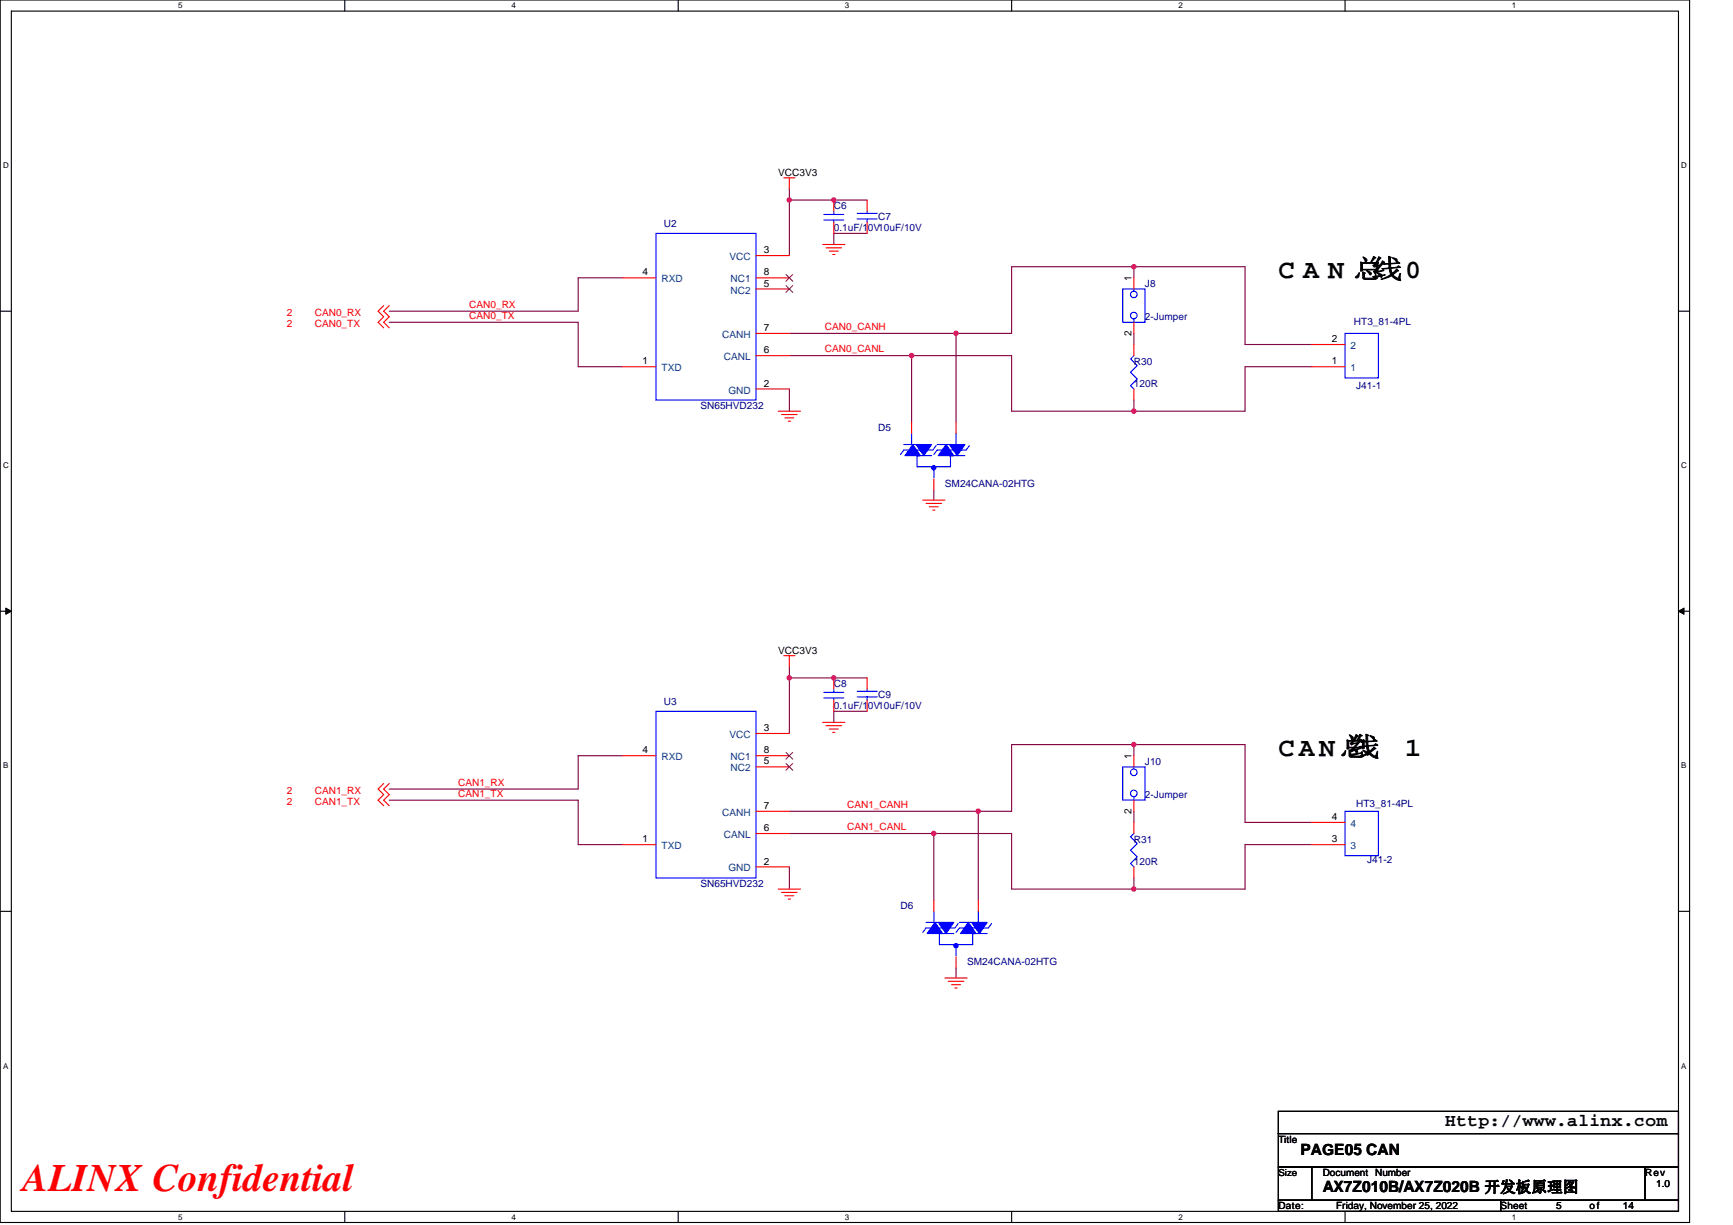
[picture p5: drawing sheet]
<svg xmlns="http://www.w3.org/2000/svg" width="297mm" height="210mm" viewBox="0 0 297 210" stroke-linecap="round" stroke-linejoin="round" font-family="sans-serif">
<path d="M0 0h289.6v209.5h-289.6zM1.9 1.9h285.8v205.7h-285.8z" fill="none" stroke="#000" stroke-width=".19"/>
<g fill="#fff">
<path d="M30.5 .2h.8v1.5h-.8z"/>
<path d="M30.5 207.8h.8v1.6h-.8z"/>
</g>
<path d="M59.1 0v1.9M59.1 207.6v1.9" fill="none" stroke="#000" stroke-width=".19"/>
<g fill="#fff">
<path d="M87.7 .2h.7v1.5h-.7z"/>
<path d="M87.7 207.8h.7v1.6h-.7z"/>
</g>
<path d="M116.2 0v1.9M116.2 207.6v1.9" fill="none" stroke="#000" stroke-width=".19"/>
<g fill="#fff">
<path d="M144.8 .2h.8v1.5h-.8z"/>
<path d="M144.8 207.8h.8v1.6h-.8z"/>
</g>
<path d="M173.4 0v1.9M173.4 207.6v1.9" fill="none" stroke="#000" stroke-width=".19"/>
<g fill="#fff">
<path d="M202 .2h.7v1.5h-.7z"/>
<path d="M202 207.8h.7v1.6h-.7z"/>
</g>
<path d="M230.5 0v1.9M230.5 207.6v1.9" fill="none" stroke="#000" stroke-width=".19"/>
<g fill="#fff">
<path d="M259.1 .2h.8v1.5h-.8z"/>
<path d="M259.1 207.8h.8v1.6h-.8z"/>
<path d="M.5 27.6h1v1.5h-1z"/>
<path d="M288.2 27.6h1v1.5h-1z"/>
<path d="M.5 79.1h1v1.5h-1z"/>
<path d="M288.2 79.1h1v1.5h-1z"/>
</g>
<path d="M0 53.3h1.9M287.7 53.3h1.9" fill="none" stroke="#000" stroke-width=".19"/>
<g fill="#fff">
<path d="M.5 130.5h.9v1.5h-.9z"/>
<path d="M288.2 130.5h.9v1.5h-.9z"/>
</g>
<path d="M0 104.8h1.9M287.7 104.8h1.9" fill="none" stroke="#000" stroke-width=".19"/>
<path d="M1 104.2l.9 .6-.9 .5zM287.7 104.8l.9-.6v1.1z" fill="#000" stroke="#000" stroke-width=".17"/>
<g fill="#fff">
<path d="M.5 181.9h.9v1.6h-.9z"/>
<path d="M288.2 181.9h.9v1.6h-.9z"/>
</g>
<path d="M0 156.2h1.9M287.7 156.2h1.9M219.1 190.5h68.6v3.8h-68.6zM219.1 194.3h68.6v5.7h-68.6zM219.1 200h5.7v5.7h-5.7zM219.1 205.7h38.1v1.9h-38.1zM224.8 200h57.2v5.7h-57.2zM257.2 205.7h30.5v1.9h-30.5zM282 200h5.7v5.7h-5.7z" fill="none" stroke="#000" stroke-width=".19"/>
<g fill="none" stroke="#800040" stroke-width=".19">
<path d="M135.3 32.4v1.9M135.3 34.3v9.5M135.3 34.3h13.3M66.7 55.2h32.4v7.7h7.6M106.7 47.6h-7.6v5.7h-32.4M135.3 57.1h28.6v15.3M148.6 40h-5.7v1.9M163.9 57.1h9.5M173.4 45.7v11.4M173.4 45.7h20.9M194.3 57.1v2M194.3 45.7v1.9"/>
<path d="M194.3 45.7h19.1v13.4h11.4M135.3 61h20.9v11.4M135.3 66.7v3.8M156.2 61h17.2M173.4 61v9.5M173.4 70.5h20.9M224.8 62.9h-11.4v7.6h-19.1v-1.9M160.1 84v1.7M135.3 114.3v1.9M135.3 116.2v9.5M135.3 116.2h13.3M66.7 137.2h32.4v7.6h7.6"/>
<path d="M106.7 129.5h-7.6v5.8h-32.4M135.3 139.1h32.4M148.6 121.9h-5.7v1.9M167.7 139.1v15.2M167.7 139.1h5.7M173.4 127.6v11.5M173.4 127.6h20.9M194.3 139.1v1.9M194.3 127.6v1.9M194.3 127.6h19.1v13.4h11.4M135.3 142.9h24.8M135.3 148.6v3.8"/>
<path d="M160.1 142.9v11.4M160.1 142.9h13.3M173.4 142.9v9.5M173.4 152.4h20.9M224.8 144.8h-11.4v7.6h-19.1v-1.9M163.9 165.9v1.7"/>
</g>
<g fill="#f0f" stroke="#f0f" stroke-width=".19">
<circle cx="163.9" cy="57.1" r=".38"/>
<circle cx="156.2" cy="60.9" r=".38"/>
<circle cx="135.3" cy="34.3" r=".38"/>
<circle cx="142.9" cy="34.3" r=".38"/>
<circle cx="194.3" cy="45.7" r=".38"/>
<circle cx="194.3" cy="70.5" r=".38"/>
<circle cx="167.7" cy="139.1" r=".38"/>
<circle cx="160" cy="142.9" r=".38"/>
<circle cx="135.3" cy="116.2" r=".38"/>
<circle cx="142.9" cy="116.2" r=".38"/>
<circle cx="194.3" cy="127.6" r=".38"/>
<circle cx="194.3" cy="152.4" r=".38"/>
</g>
<g fill="none" stroke="#f00" stroke-width=".19">
<path d="M134.3 30.5h1.9M135.3 30.5v1.9M142.9 38.1v1.9M142.9 34.3v1.9M148.6 34.3v1.9M148.6 38.1v1.9M65.8 52.4l-1 .9 1 1-1 .9 1 1M66.7 52.4l-.9 .9 .9 1-.9 .9 .9 1M106.7 47.6h5.7M129.6 43.8h5.7M129.6 49.5h5.7M129.6 57.1h5.7"/>
<path d="M129.6 47.6h5.7M141 41.9h3.8M141.6 42.5h2.6M142.2 43.1h1.5M142.7 43.6h.4M194.3 55.2v2M194.3 47.6v1.9M194.3 59.1v1.9M224.8 59.1h5.7M106.7 62.9h5.7M129.6 66.7h5.7M129.6 61h5.7"/>
<path d="M133.4 70.5h3.8M134 71.1h2.6M134.5 71.6h1.6M135.1 72.2h.4M156.2 72.4v1.9M163.9 72.4v1.9M194.3 66.7v1.9M224.8 62.9h5.7M158.2 85.7h3.8M158.7 86.3h2.7M159.3 86.9h1.5M159.9 87.4h.3"/>
<path d="M160.1 82.1v1.9M134.3 112.4h1.9M135.3 112.4v1.9M142.9 116.2v1.9M148.6 116.2v1.9M65.8 134.3l-1 1 1 .9-1 1 1 .9M66.7 134.3l-.9 1 .9 .9-.9 1 .9 .9M106.7 129.5h5.7M129.6 125.7h5.7M129.6 131.4h5.7M129.6 139.1h5.7M129.6 129.5h5.7"/>
<path d="M141 123.8h3.8M141.6 124.4h2.6M142.2 125h1.5M142.7 125.5h.4M142.9 120v1.9M148.6 120v1.9M194.3 137.2v1.9M194.3 129.5v1.9M106.7 144.8h5.7M129.6 148.6h5.7M129.6 142.9h5.7M133.4 152.4h3.8"/>
<path d="M134 153h2.6M134.5 153.5h1.6M135.1 154.1h.4M160.1 154.3v1.9M167.7 154.3v1.9M194.3 141v1.9M194.3 148.6v1.9M224.8 144.8h5.7M224.8 141h5.7M162 167.6h3.8M162.5 168.2h2.7M163.1 168.8h1.5"/>
<path d="M163.7 169.4h.4M163.9 164v1.9"/>
</g>
<g fill="none" stroke="#00f" stroke-width=".19">
<path d="M141.2 36.8h3.4M141.2 37.7h3.4M142.9 37.7v.4M142.9 36.2v.6M146.9 37.5h3.4M146.9 36.6h3.4M148.6 36.2v.4M148.6 37.5v.6M112.4 40h17.2v28.6h-17.2zM192.4 49.5h3.9v5.7h-3.9zM194.3 49.5v.4M194.3 54.7v.5"/>
<path d="M194.6 50.9a.56 .56 0 0 0-.1-.9 .56 .56 0 0 0-.8 .5 .56 .56 0 0 0 .9 .5M194.6 54.5a.56 .56 0 0 0-.1-.9 .56 .56 0 0 0-.8 .5 .56 .56 0 0 0 .9 .5M230.5 57.1h5.8v7.7h-5.8zM154.9 76.2h2.7M156.2 74.3v1.9M157 78.1h2.7M157.2 78.1v1.9h5.7v-1.9M160.4 76.4l-.5 .8h-5l-.6 .7M160.6 76.2h2.7M162.7 78.1h2.7M163.9 74.3v1.9M166.2 76.4l-.6 .8h-5l-.5 .7"/>
<path d="M194.3 61l-.5 .5 1.1 1.2-1.1 1.1 1.1 1.2-1.1 1.1 .5 .6M160.1 80v1.9M141.2 118.7h3.4M141.2 119.6h3.4M142.9 119.6v.4M142.9 118.1v.6M146.9 119.4h3.4M146.9 118.5h3.4M148.6 118.1v.4M148.6 119.4v.6M112.4 121.9h17.2v28.6h-17.2zM192.4 131.4h3.9v5.8h-3.9z"/>
<path d="M194.3 131.4v.4M194.3 136.6v.6M194.6 132.8a.56 .56 0 0 0-.1-.9 .56 .56 0 0 0-.8 .5 .56 .56 0 0 0 .9 .5M194.6 136.5a.56 .56 0 0 0-.1-1 .56 .56 0 0 0-.8 .5 .56 .56 0 0 0 .9 .5M230.5 139.1h5.8v7.6h-5.8zM158.7 158.1h2.7M160.1 156.2v1.9M164.3 158.3l-.6 .8h-5l-.5 .7M164.4 158.1h2.7M167.7 156.2v1.9M170 158.3l-.6 .8h-5l-.5 .7M194.3 142.9l-.5 .5 1.1 1.2-1.1 1.1 1.1 1.2-1.1 1.1 .5 .6"/>
<path d="M160.8 160h2.7M161 160v1.9h5.7v-1.9M163.9 161.9v1.9M166.5 160h2.7"/>
</g>
<path d="M134.7 49l1.2 1.1M134.7 47.1l1.2 1.1M135.9 49l-1.2 1.1M135.9 47.1l-1.2 1.1M134.7 130.9l1.2 1.1M134.7 129l1.2 1.1M135.9 130.9l-1.2 1.1M135.9 129l-1.2 1.1" fill="none" stroke="#804000" stroke-width=".17"/>
<g fill="#00f" stroke="#00f" stroke-width=".19">
<path d="M166 158.1l1.3 1.9h-2.7z" fill-rule="evenodd"/>
<path d="M166.5 158.1h2.7l-1.3 1.9z" fill-rule="evenodd"/>
<path d="M160.8 158.1h2.7l-1.3 1.9z" fill-rule="evenodd"/>
<path d="M160.2 158.1l1.4 1.9h-2.7z" fill-rule="evenodd"/>
<path d="M162.2 76.2l1.3 1.9h-2.7z" fill-rule="evenodd"/>
<path d="M162.7 76.2h2.7l-1.3 1.9z" fill-rule="evenodd"/>
<path d="M157 76.2h2.7l-1.4 1.9z" fill-rule="evenodd"/>
<path d="M156.4 76.2l1.4 1.9h-2.7z" fill-rule="evenodd"/>
<circle cx="163.9" cy="162.1" r=".38"/>
<circle cx="160" cy="80.2" r=".38"/>
</g>
<text font-size="6.7" fill="#f00" x="3.8" y="204.1">ALINX Confidential</text>
<g font-size="4.6">
<text x="219.1" y="47.7">C A N 总</text>
<text x="235" y="47.7">线0</text>
<text x="219.1" y="129.6">CAN总</text>
<text x="231.1" y="129.6">线</text>
<text x="240.8" y="129.6">1</text>
</g>
<text font-size="3" x="247.7" y="193.1">Http://www.alinx.com</text>
<g font-size="2.7">
<text x="222.9" y="197.9">PAGE05 CAN</text>
<text x="226.7" y="204.4">AX7Z010B/AX7Z020B 开发板原理图</text>
</g>
<g font-size="1.7">
<text x="133.4" y="30.1">VCC3V3</text>
<text x="110.1" y="47.2">4</text>
<text x="130.9" y="43.4">3</text>
<text x="130.9" y="47.2">8</text>
<text x="130.9" y="49.1">5</text>
<text x="193.9" y="48.2" transform="rotate(-90 193.9 48.2)">1</text>
<text x="130.9" y="56.7">7</text>
<text x="193.9" y="57.5" transform="rotate(-90 193.9 57.5)">2</text>
<text x="228.3" y="58.7">2</text>
<text x="110.1" y="62.5">1</text>
<text x="130.9" y="60.6">6</text>
<text x="228.3" y="62.5">1</text>
<text x="130.9" y="66.3">2</text>
<text x="133.4" y="112">VCC3V3</text>
<text x="130.9" y="125.3">3</text>
<text x="110.1" y="129.1">4</text>
<text x="130.9" y="131">5</text>
<text x="130.9" y="129.1">8</text>
<text x="193.9" y="130.1" transform="rotate(-90 193.9 130.1)">1</text>
<text x="130.9" y="142.5">6</text>
<text x="130.9" y="138.7">7</text>
<text x="193.9" y="139.4" transform="rotate(-90 193.9 139.4)">2</text>
<text x="228.3" y="140.6">4</text>
<text x="110.1" y="144.4">1</text>
<text x="130.9" y="148.2">2</text>
<text x="228.3" y="144.4">3</text>
<text x="219.1" y="195.9">Title</text>
<text x="219.1" y="201.5">Size</text>
<text x="226.7" y="201.6">Document Number</text>
<text x="282" y="201.6">Rev</text>
<text x="283.9" y="203.5">1.0</text>
<text x="219.1" y="207.3">Date:</text>
<text x="229" y="207.3">Friday, November 25, 2022</text>
<text x="257.2" y="207.3">Sheet</text>
<text x="266.7" y="207.3">5</text>
<text x="272.5" y="207.3">of</text>
<text x="278.2" y="207.3">14</text>
</g>
<g font-size="1.7" fill="#000080">
<text x="142.9" y="35.8">C6</text>
<text x="113.8" y="38.9">U2</text>
<text x="142.9" y="39.6">0.1uF/10V10uF/10V</text>
<text x="150.5" y="37.7">C7</text>
<text x="196.3" y="49.2">J8</text>
<text x="196.3" y="54.9">2-Jumper</text>
<text x="232.1" y="55.6">HT3_81-4PL</text>
<text x="194.3" y="62.5">R30</text>
<text x="120.1" y="70.1">SN65HVD232</text>
<text x="194.3" y="66.3">120R</text>
<text x="232.4" y="66.7">J41-1</text>
<text x="150.5" y="73.9">D5</text>
<text x="162" y="83.5">SM24CANA-02HTG</text>
<text x="142.9" y="117.8">C8</text>
<text x="150.5" y="119.7">C9</text>
<text x="113.8" y="120.8">U3</text>
<text x="142.9" y="121.6">0.1uF/10V10uF/10V</text>
<text x="196.3" y="131.1">J10</text>
<text x="196.3" y="136.8">2-Jumper</text>
<text x="232.4" y="138.3">HT3_81-4PL</text>
<text x="194.3" y="144.4">R31</text>
<text x="194.3" y="148.2">120R</text>
<text x="234.4" y="147.8">J41-2</text>
<text x="120.1" y="152">SN65HVD232</text>
<text x="154.3" y="155.9">D6</text>
<text x="165.8" y="165.4">SM24CANA-02HTG</text>
</g>
<g font-size="1.7" fill="#004080">
<text x="125" y="44.6">VCC</text>
<text x="113.4" y="48.4">RXD</text>
<text x="125.2" y="50.3">NC2</text>
<text x="125.2" y="48.4">NC1</text>
<text x="123.8" y="57.9">CANH</text>
<text x="231.5" y="59.8">2</text>
<text x="113.4" y="63.6">TXD</text>
<text x="124.1" y="61.7">CANL</text>
<text x="231.5" y="63.6">1</text>
<text x="124.8" y="67.5">GND</text>
<text x="113.4" y="130.3">RXD</text>
<text x="125" y="126.5">VCC</text>
<text x="125.2" y="130.3">NC1</text>
<text x="125.2" y="132.2">NC2</text>
<text x="123.8" y="139.8">CANH</text>
<text x="124.1" y="143.7">CANL</text>
<text x="231.5" y="141.8">4</text>
<text x="113.4" y="145.6">TXD</text>
<text x="124.8" y="149.4">GND</text>
<text x="231.5" y="145.6">3</text>
</g>
<g font-size="1.7" fill="#f00">
<text x="80.4" y="52.7">CAN0_RX</text>
<text x="49.2" y="54.1">2</text>
<text x="49.2" y="56">2</text>
<text x="54" y="54.1">CAN0_RX</text>
<text x="54" y="56">CAN0_TX</text>
<text x="80.4" y="54.7">CAN0_TX</text>
<text x="141.4" y="56.6">CAN0_CANH</text>
<text x="141.4" y="60.4">CAN0_CANL</text>
<text x="49.2" y="136">2</text>
<text x="49.2" y="137.9">2</text>
<text x="54" y="136">CAN1_RX</text>
<text x="54" y="137.9">CAN1_TX</text>
<text x="78.5" y="134.7">CAN1_RX</text>
<text x="78.5" y="136.6">CAN1_TX</text>
<text x="145.2" y="138.5">CAN1_CANH</text>
<text x="145.2" y="142.3">CAN1_CANL</text>
</g>
<g font-size="1.4">
<text x="30.5" y="1.4">5</text>
<text x="87.7" y="1.4">4</text>
<text x="144.8" y="1.4">3</text>
<text x="202" y="1.4">2</text>
<text x="259.1" y="1.4">1</text>
<text x=".5" y="28.9">D</text>
<text x="288.2" y="28.9">D</text>
<text x=".5" y="80.3">C</text>
<text x="288.2" y="80.3">C</text>
<text x=".5" y="131.7">B</text>
<text x="288.2" y="131.7">B</text>
<text x=".5" y="183.2">A</text>
<text x="288.2" y="183.2">A</text>
<text x="30.5" y="209.1">5</text>
<text x="87.7" y="209.1">4</text>
<text x="144.8" y="209.1">3</text>
<text x="202" y="209.1">2</text>
<text x="259.1" y="209.1">1</text>
</g>
</svg>
